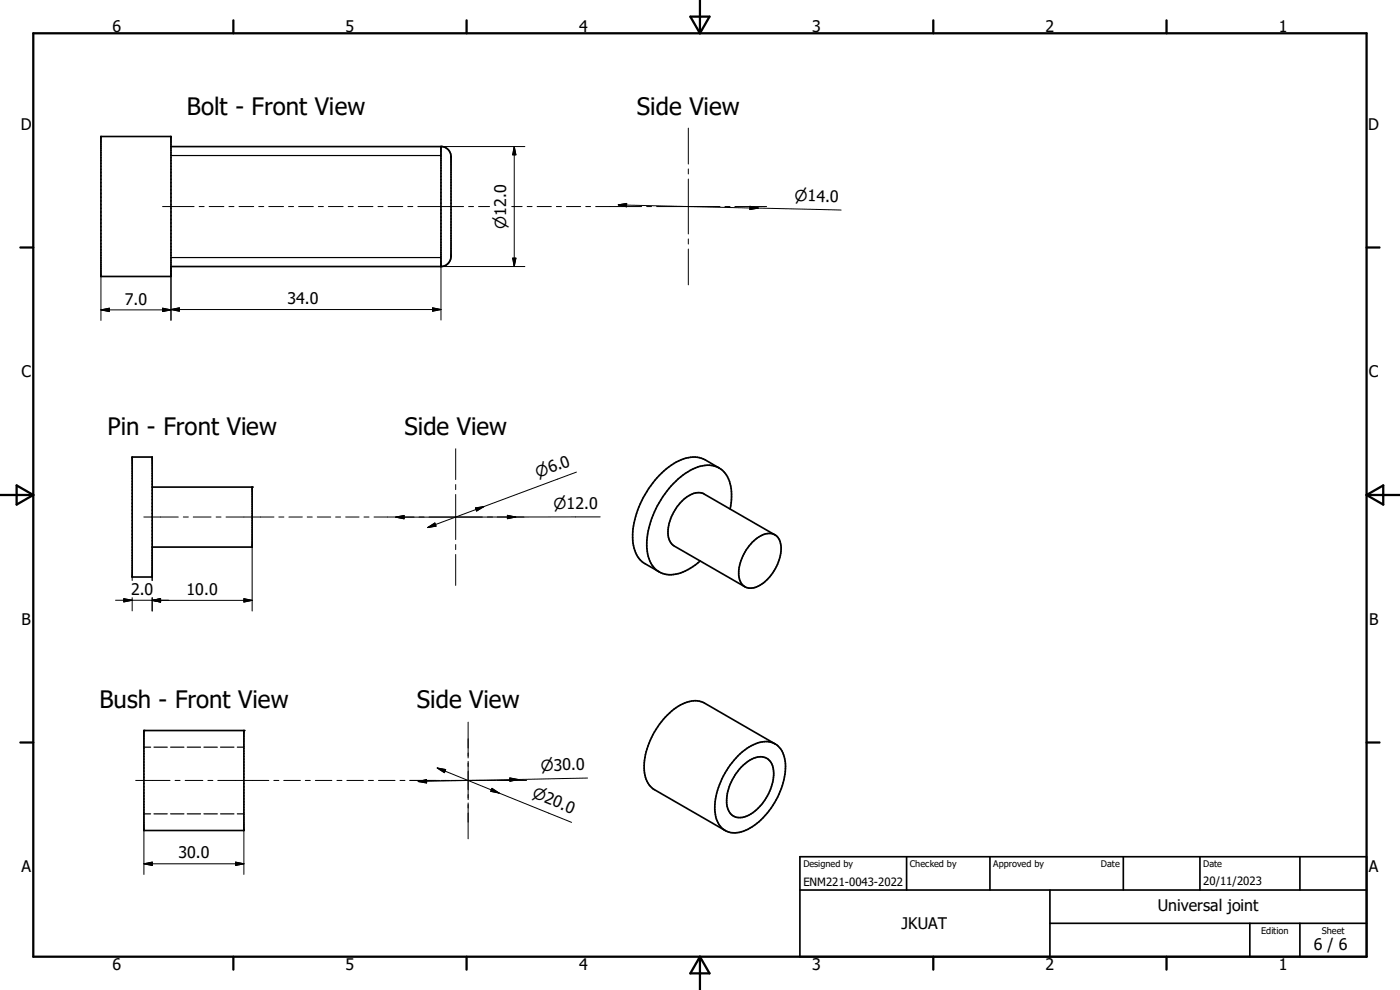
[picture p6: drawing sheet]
<svg xmlns="http://www.w3.org/2000/svg" width="297mm" height="210mm" viewBox="0 0 297 210" stroke-linecap="round" stroke-linejoin="round" font-family="sans-serif">
<g fill="none" stroke="#000" stroke-width=".36">
<path d="M21.4 29h14.9v29.7h-14.9zM36.3 31.1h57.5a2.16 2.16 0 0 1 1.9 2.1v21.2a2.17 2.17 0 0 1-2.1 2.1M93.6 31.1v25.4M36.3 56.5h57.3M28 97h4.3v25.4h-4.3zM152.6 99.3l-3-1.8a6.8 6.8 0 0 0-7.2 1.2 19.2 19.2 0 0 0-6.3 7.5 14.8 14.8 0 0 0-1.4 10.6 4.8 4.8 0 0 0 2.2 2.8l3 1.7M152.6 99.3a6.5 6.5 0 0 1 2.6 6.1l-.3 2.6M152.6 99.3a6.5 6.5 0 0 0-6.6 .8 18.4 18.4 0 0 0-5.4 5.3 22 22 0 0 0-2.9 6.6 9.8 9.8 0 0 0 .9 8.2l.5 .6 .8 .5M32.3 103.3h21.2v12.8h-21.2M148.5 119a9.1 9.1 0 0 1-7.5 2.8l-1.1-.5M159.6 115a4.6 4.6 0 0 1 4.5-1.7 3.2 3.2 0 0 1 1.6 3.6 9.4 9.4 0 0 1-5.6 7.7 2.56 2.56 0 0 1-3.4-2.5 10 10 0 0 1 2.9-7.1zM164.4 113.5l-15-8.7a3.7 3.7 0 0 0-4 .9 9.2 9.2 0 0 0-3.5 8.6l.5 .9 .6 .6 15 8.7"/>
<path d="M30.5 155h21.2v21.2h-21.2zM164.4 157.8l-14.9-8.6a5.7 5.7 0 0 0-6.1 .9 16.4 16.4 0 0 0-6.7 13.4 5 5 0 0 0 2.1 4l15.1 8.7M156.6 160.3a8.3 8.3 0 0 1 6.8-2.9 4.5 4.5 0 0 1 3.2 4.6 16.1 16.1 0 0 1-8.4 14.1 4.2 4.2 0 0 1-6.4-3.3 15.4 15.4 0 0 1 3.9-11.5zM157.6 162.4a4.9 4.9 0 0 1 4.8-1.7 3.7 3.7 0 0 1 1.7 4.2 10.3 10.3 0 0 1-6.3 8.4 2.78 2.78 0 0 1-3.6-2.7 10.6 10.6 0 0 1 3.4-8.2zM169.7 188.8h120.2M169.7 181.7h120.2v21.3h-120.2zM192.3 181.7v7.1M210 181.7v7.1M222.7 195.9h67.2M222.7 188.8v14.2M238.3 181.7v7.1M254.6 181.7v7.1"/>
<path d="M265.2 195.9v7.1M275.8 181.7v7.1M275.8 195.9v7.1"/>
</g>
<g fill="none" stroke="#000" stroke-width=".25">
<path d="M36.3 33h57.3M36.3 54.6h57.3M30.5 158.5h1.5M32.7 158.5h2.8M36.2 158.5h2.8M39.7 158.5h2.8M43.3 158.5h2.8M46.8 158.5h2.8M50.3 158.5h1.4M30.5 172.7h1.5M32.7 172.7h2.8M36.2 172.7h2.8"/>
<path d="M39.7 172.7h2.8M43.3 172.7h2.8M46.8 172.7h2.8M50.3 172.7h1.4"/>
</g>
<g fill="#000">
<circle cx="93.6" cy="31.1" r=".18"/>
<circle cx="53.5" cy="103.3" r=".18"/>
<circle cx="30.5" cy="155" r=".18"/>
<circle cx="51.7" cy="155" r=".18"/>
</g>
<g fill="none" stroke="#000" stroke-width=".48">
<path d="M7.1 7.1h282.8v195.9h-282.8zM49.5 4.3v2.8M99 4.3v2.8M146.5 3.5h4l-2 3.6zM148.5 0v7.1M198 4.3v2.8M247.5 4.3v2.8M4.3 52.5h2.8M289.9 52.5h2.8M0 105h7.1M3.5 103l3.6 2-3.6 2zM289.9 105h7.1"/>
<path d="M289.9 105l3.6-2v4zM4.3 157.5h2.8M289.9 157.5h2.8M49.5 203v2.7M99 203v2.7M148.5 203v7M148.5 203l2 3.5h-4zM198 203v2.7M247.5 203v2.7"/>
</g>
<g fill="none" stroke="#000" stroke-width=".21">
<path d="M93.6 31.1h17.8M109.1 31.1v25.4M109.1 31.1l.4 1.7h-.7zM146 27.2v7.6M146 35.8v1.1M146 38v11.6M21.4 58.7v9.3M34.5 43.8h6.7M36.3 56.5v11.5M42.2 43.8h1.1M44.4 43.8h3.1M48.6 43.8h1"/>
<path d="M50.7 43.8h3.1M54.9 43.8h1.1M57 43.8h3.1M61.2 43.8h1.1M63.3 43.8h3.2M67.5 43.8h1.1M69.7 43.8h3.1M73.9 43.8h1M76 43.8h3.1M80.2 43.8h1.1M82.3 43.8h3.1M86.5 43.8h1.1"/>
<path d="M88.6 43.8h9.8M99.4 43.8h1.1M101.5 43.8h2.4M108.6 43.8h2.2M108.8 54.8h.7l-.4 1.7zM111.4 56.5h-17.8v11.4M111.8 43.8h1.1M113.9 43.8h3.1M118 43.8h1.1M120.2 43.8h3M124.3 43.8h1M126.4 43.8h9.7"/>
<path d="M131.2 43.5l29.7 .6M131.2 43.5l1.7-.3v.7zM137.2 43.8h1M139.3 43.8h13.4M146 50.7v1.1M146 52.8v7.6M153.8 43.8h1.1M155.9 43.8h6.7M159.1 43.8l1.8 .3-1.8 .4zM160.9 44.1l17.5 .5M21.4 65.7h14.9M21.4 65.7l1.8-.3v.7z"/>
<path d="M34.5 65.4l1.8 .3-1.8 .4zM36.3 65.7h57.3M36.3 65.7l1.7-.4v.7zM91.8 65.3l1.8 .4-1.8 .3zM96.7 95.2v6.5M30.5 109.7h7.3M32.3 116.1v7M38.9 109.7h1.1M41 109.7h3.8M45.8 109.7h1.1M48 109.7h10.1M53.5 116.1v13.5"/>
<path d="M59.2 109.7h1M61.3 109.7h2.8M65.2 109.7h1M67.3 109.7h2.9M71.2 109.7h1.1M73.3 109.7h2.9M77.2 109.7h1.1M83.9 109.7l1.8-.3v.7zM90.7 111.9l1.6-.9 .2 .6zM96.7 102.8v1.1M96.7 104.9v9.6M96.7 115.5v1.1"/>
<path d="M96.7 117.6v6.6M100.9 107.8l1.7-.3-1.5 .9zM102.6 107.5l-11.9 4.4M107.6 109.3l1.8 .4-1.8 .3zM122.3 100.2l-19.7 7.3M127.3 109.7h-47.9M24.5 127.3l29 .1M26.3 127l1.7 .3-1.7 .4zM28 122.4v.7M28 126.8v2.8M32.3 127.4l1.8-.4v.7zM32.3 126.8v2.8"/>
<path d="M51.7 127l1.8 .4-1.8 .3zM99.3 153.2v7.6M28.8 165.6h7.3M30.5 176.2v9.3M37.1 165.6h1.1M39.3 165.6h3.7M44.1 165.6h1.1M46.2 165.6h10.8M51.7 176.2v9.3M58.1 165.6h1.1M60.2 165.6h3.5M64.8 165.6h1"/>
<path d="M66.9 165.6h3.5M71.5 165.6h1M73.6 165.6h3.5M78.2 165.6h1M80.3 165.6h3.5M84.9 165.6h1M86.9 165.6h6.4M88.7 165.8l1.8-.4v.7zM92.8 162.9l28.5 11.6M92.8 162.9l1.7 .4-.2 .6zM93.5 165.6h1.9M95.6 165.6h7.4"/>
<path d="M99.3 161.5v8.1M99.3 170.3v7.6M103.2 165.6h2M104.4 167.2l1.5 1-1.8-.3zM105.3 165.6h6.4M108.2 165l1.7 .4-1.7 .3zM109.9 165.4l-21.2 .4M124.6 165.1l-14.7 .3M30.5 183.2l1.8-.3v.7zM30.5 183.2h21.2M50 182.9l1.7 .3-1.7 .4z"/>
</g>
<g fill="#000" stroke="#000" stroke-width=".21">
<path d="M109.1 31.1l.4 1.7h-.7zM108.8 54.8h.7l-.4 1.7zM131.2 43.5l1.7-.3v.7zM159.1 43.8l1.8 .3-1.8 .4zM21.4 65.7l1.8-.3v.7zM34.5 65.4l1.8 .3-1.8 .4zM36.3 65.7l1.7-.4v.7zM91.8 65.3l1.8 .4-1.8 .3zM83.9 109.7l1.8-.3v.7zM90.7 111.9l1.6-.9 .2 .6zM100.9 107.8l1.7-.3-1.5 .9zM107.6 109.3l1.8 .4-1.8 .3z"/>
<path d="M26.3 127l1.7 .3-1.7 .4zM32.3 127.4l1.8-.4v.7zM51.7 127l1.8 .4-1.8 .3zM88.7 165.8l1.8-.4v.7zM92.8 162.9l1.7 .4-.2 .6zM104.4 167.2l1.5 1-1.8-.3zM108.2 165l1.7 .4-1.7 .3zM30.5 183.2l1.8-.3v.7zM50 182.9l1.7 .3-1.7 .4z"/>
</g>
<g font-size="5.1">
<text x="39.7" y="24.3">Bolt - Front View</text>
<text x="135.1" y="24.3">Side View</text>
<text x="22.8" y="92.3">Pin - Front View</text>
<text x="85.8" y="92.3">Side View</text>
<text x="21.1" y="150.3">Bush - Front View</text>
<text x="88.4" y="150.3">Side View</text>
</g>
<g font-size="3.4">
<text x="23.8" y="6.8">6</text>
<text x="73.3" y="6.8">5</text>
<text x="122.9" y="6.8">4</text>
<text x="172.3" y="6.8">3</text>
<text x="221.8" y="6.8">2</text>
<text x="271.3" y="6.8">1</text>
<text x="4.4" y="27.5">D</text>
<text x="290.3" y="27.5">D</text>
<text x="26.5" y="64.6">7.0</text>
<text x="61" y="64.6">34.0</text>
<text x="4.5" y="80">C</text>
<text x="290.4" y="80">C</text>
<text x="27.8" y="126.2">2.0</text>
<text x="39.6" y="126.2">10.0</text>
<text x="4.5" y="132.5">B</text>
<text x="290.4" y="132.5">B</text>
<text x="4.5" y="185">A</text>
<text x="37.8" y="182.1">30.0</text>
<text x="290.4" y="185">A</text>
<text x="191.3" y="197.1">JKUAT</text>
<text x="245.6" y="193.3">Universal joint</text>
<text x="278.7" y="201.5">6 / 6</text>
<text x="23.8" y="205.7">6</text>
<text x="73.3" y="205.7">5</text>
<text x="122.9" y="205.7">4</text>
<text x="172.3" y="205.7">3</text>
<text x="221.8" y="205.7">2</text>
<text x="271.3" y="205.7">1</text>
</g>
<g font-size="3.2">
<text x="168.6" y="42.6" transform="rotate(1 168.6 42.6)">n14.0</text>
<text x="107.4" y="48.5" transform="rotate(-90 107.4 48.5)">n12.0</text>
<text x="114.1" y="101.4" transform="rotate(-20 114.1 101.4)">n6.0</text>
<text x="117.4" y="107.9">n12.0</text>
<text x="114.7" y="163.5" transform="rotate(-1 114.7 163.5)">n30.0</text>
<text x="112.7" y="169.2" transform="rotate(22 112.7 169.2)">n20.0</text>
</g>
<g font-size="2.4">
<text x="170.4" y="188">ENM221-0043-2022</text>
<text x="255.3" y="187.7">20/11/2023</text>
</g>
<g font-size="1.9">
<text x="170.4" y="183.9">Designed by</text>
<text x="193" y="183.9">Checked by</text>
<text x="210.7" y="183.9">Approved by</text>
<text x="233.6" y="183.9">Date</text>
<text x="255.3" y="183.9">Date</text>
<text x="267.5" y="198">Edition</text>
<text x="280.4" y="198">Sheet</text>
</g>
</svg>
